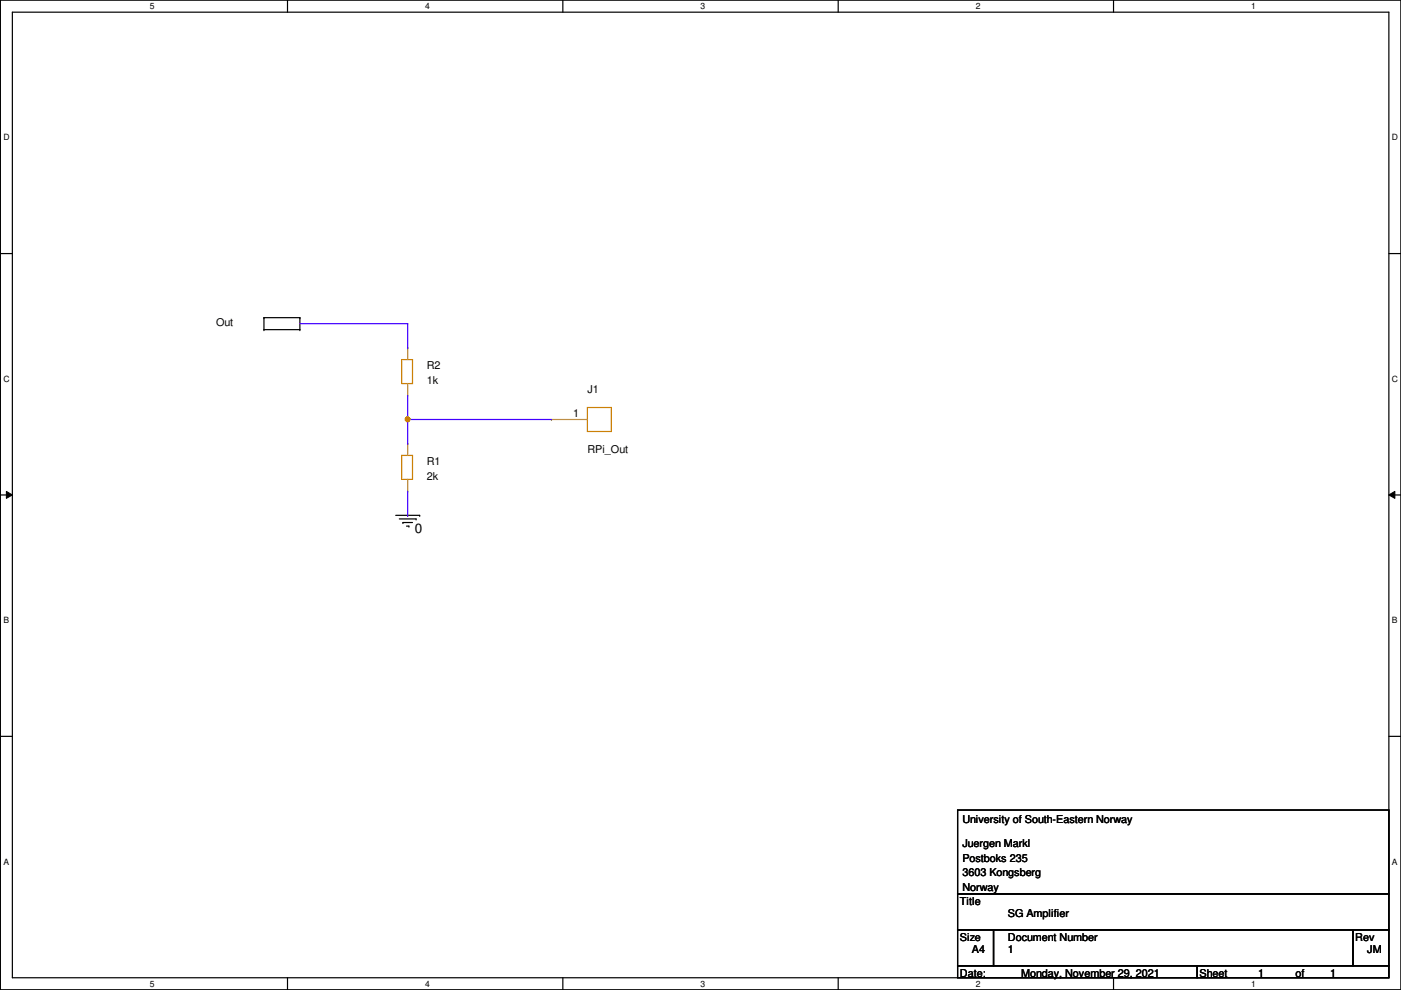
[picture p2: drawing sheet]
<svg xmlns="http://www.w3.org/2000/svg" width="297mm" height="210mm" viewBox="0 0 297 210" stroke-linecap="round" stroke-linejoin="round" font-family="sans-serif">
<path d="M.1 0h296.9v209.8h-296.9zM2.6 2.6h291.9v204.7h-291.9z" fill="none" stroke="#000" stroke-width=".25"/>
<g fill="#fff">
<path d="M31.8 .3h1v2h-1z"/>
<path d="M31.8 207.6h1v1.9h-1z"/>
</g>
<path d="M61 0v2.6M61 207.3v2.5" fill="none" stroke="#000" stroke-width=".25"/>
<g fill="#fff">
<path d="M90.1 .3h1v2h-1z"/>
<path d="M90.1 207.6h1v1.9h-1z"/>
</g>
<path d="M119.3 0v2.6M119.3 207.3v2.5" fill="none" stroke="#000" stroke-width=".25"/>
<g fill="#fff">
<path d="M148.5 .3h1v2h-1z"/>
<path d="M148.5 207.6h1v1.9h-1z"/>
</g>
<path d="M177.7 0v2.6M177.7 207.3v2.5" fill="none" stroke="#000" stroke-width=".25"/>
<g fill="#fff">
<path d="M206.9 .3h1v2h-1z"/>
<path d="M206.9 207.6h1v1.9h-1z"/>
</g>
<path d="M236.1 0v2.6M236.1 207.3v2.5" fill="none" stroke="#000" stroke-width=".25"/>
<g fill="#fff">
<path d="M265.3 .3h.9v2h-.9z"/>
<path d="M265.3 207.6h.9v1.9h-.9z"/>
<path d="M.7 28.2h1.3v1.9h-1.3z"/>
<path d="M295.1 28.2h1.3v1.9h-1.3z"/>
<path d="M.7 79.3h1.3v2h-1.3z"/>
<path d="M295.1 79.3h1.3v2h-1.3z"/>
</g>
<path d="M.1 53.8h2.5M294.5 53.8h2.5" fill="none" stroke="#000" stroke-width=".25"/>
<g fill="#fff">
<path d="M.7 130.5h1.2v2h-1.2z"/>
<path d="M295.1 130.5h1.2v2h-1.2z"/>
</g>
<path d="M.1 104.9h2.5M294.5 104.9h2.5" fill="none" stroke="#000" stroke-width=".25"/>
<path d="M1.4 104.2l1.2 .7-1.2 .8zM294.5 104.9l1.2-.7v1.5z" fill="#000"/>
<path d="M1.4 104.2l1.2 .7-1.2 .8zM294.5 104.9l1.2-.7v1.5z" fill="none" stroke="#000" stroke-width=".21"/>
<g fill="#fff">
<path d="M.7 181.7h1.2v2h-1.2z"/>
<path d="M295.1 181.7h1.2v2h-1.2z"/>
</g>
<g fill="none" stroke="#000" stroke-width=".25">
<path d="M56 69.9h.1M56 67.4h.1M56 67.4h7.6M56 69.9h7.6M56 67.4v2.5M63.6 67.4h.1M63.6 69.9h.1M63.6 67.4v2.5M83.9 109.3h5.1M84.7 110h3.5M85.4 110.8h.1M85.4 110.8h2.1"/>
<path d="M86.2 111.5h.5M86.7 111.5h.1M88.2 110h.1M89 109.3h.1M.1 156.1h2.5M294.5 156.1h2.5M203 171.7h91.5v17.8h-91.5zM203 189.5h91.5v7.6h-91.5zM203 197.1h7.6v7.7h-7.6zM210.6 197.1h76.2v7.7h-76.2zM286.8 197.1h7.7v7.7h-7.7zM203 204.8h50.8v2.5h-50.8z"/>
<path d="M253.8 204.8h40.7v2.5h-40.7z"/>
</g>
<path d="M85.2 76.2h2.3v5.1h-2.3zM85.2 96.6h2.3v5h-2.3zM124.5 86.4h5.1v5.1h-5.1z" fill="none" stroke="#cc8006" stroke-width=".25"/>
<path d="M86.4 73.7h.1M86.4 73.7v2.5M86.4 83.9h.1M86.4 94h.1M86.4 81.3v2.6M86.4 94v2.6M116.9 88.9h.1M116.9 88.9h7.6M86.4 104.2h.1M86.4 101.6v2.6" fill="none" stroke="#a84" stroke-width=".25"/>
<path d="M63.6 68.6h22.8M86.4 68.6h.1M86.4 73.7h.1M86.4 68.6v5.1M86.4 88.9h.1M86.4 83.9v5M86.4 88.9h30.5M86.4 109.3h.1M86.4 104.2v5.1" fill="none" stroke="#4200ff" stroke-width=".25"/>
<circle cx="86.4" cy="88.9" r=".49" fill="#f00"/>
<circle cx="86.4" cy="88.9" r=".49" fill="none" stroke="#f00" stroke-width=".25"/>
<path d="M86.4 94h.1M86.4 88.9v5.1" fill="none" stroke="#4200ff" stroke-width=".25"/>
<circle cx="86.4" cy="88.9" r=".49" fill="#f00"/>
<circle cx="86.4" cy="88.9" r=".49" fill="none" stroke="#f00" stroke-width=".25"/>
<text font-size="2.8" x="88" y="113.1">0</text>
<g font-size="2.3">
<text x="45.8" y="69.2">Out</text>
<text x="90.5" y="78.3">R2</text>
<text x="90.5" y="81.4">1k</text>
<text x="124.5" y="83.4">J1</text>
<text x="121.5" y="88.4">1</text>
<text x="90.5" y="98.6">R1</text>
<text x="90.5" y="101.7">2k</text>
<text x="124.5" y="96.1">RPi_Out</text>
<text x="204" y="174.6">University of South-Eastern Norway</text>
<text x="204" y="179.7">Juergen Markl</text>
<text x="204" y="182.7">Postboks 235</text>
<text x="204" y="185.8">3603 Kongsberg</text>
<text x="203.5" y="191.9">Title</text>
<text x="204" y="188.8">Norway</text>
<text x="213.7" y="194.4">SG Amplifier</text>
<text x="203.5" y="199.5">Size</text>
<text x="206.1" y="202">A4</text>
<text x="213.7" y="199.5">Document Number</text>
<text x="213.7" y="202">1</text>
<text x="287.4" y="199.5">Rev</text>
<text x="289.9" y="202">JM</text>
<text x="203.5" y="207.1">Date:</text>
<text x="216.5" y="207.1">Monday, November 29, 2021</text>
<text x="254.3" y="207.1">Sheet</text>
<text x="266.8" y="207.1">1</text>
<text x="274.7" y="207.1">of</text>
<text x="282" y="207.1">1</text>
</g>
<g font-size="1.8">
<text x="31.8" y="1.9">5</text>
<text x="90.1" y="1.9">4</text>
<text x="148.5" y="1.9">3</text>
<text x="206.9" y="1.9">2</text>
<text x="265.3" y="1.9">1</text>
<text x=".7" y="29.8">D</text>
<text x="295.1" y="29.8">D</text>
<text x=".7" y="80.9">C</text>
<text x="295.1" y="80.9">C</text>
<text x=".7" y="132.1">B</text>
<text x="295.1" y="132.1">B</text>
<text x=".7" y="183.3">A</text>
<text x="295.1" y="183.3">A</text>
<text x="31.8" y="209.2">5</text>
<text x="90.1" y="209.2">4</text>
<text x="148.5" y="209.2">3</text>
<text x="206.9" y="209.2">2</text>
<text x="265.3" y="209.2">1</text>
</g>
</svg>
